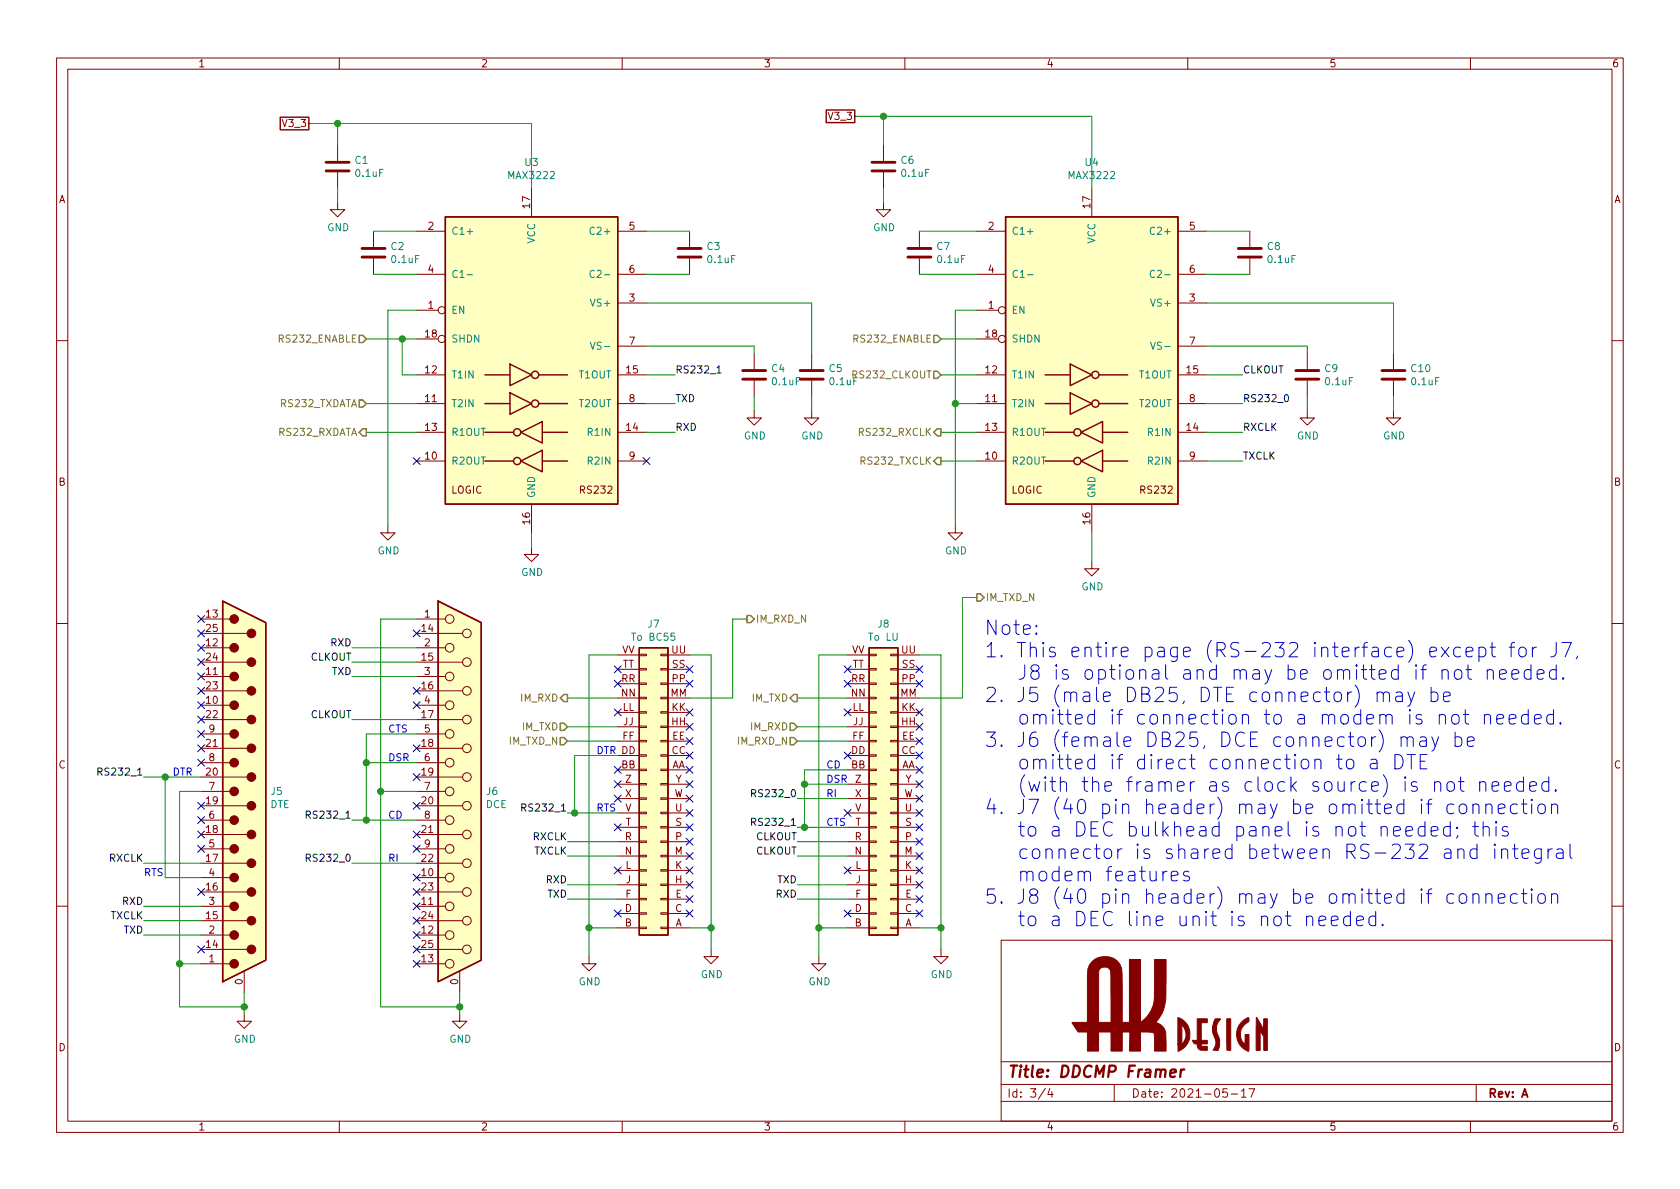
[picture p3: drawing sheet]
EESchema Schematic File Version 4
EELAYER 30 0
EELAYER END
$Descr A4 11693 8268
encoding utf-8
Sheet 3 4
Title "DDCMP Framer"
Date "2021-05-17"
Rev "A"
Comp "AK Design"
Comment1 "Copyright © 2021 by Paul Koning, NI1D"
Comment2 ""
Comment3 ""
Comment4 ""
$EndDescr
$Comp
L ddcmp_symbols:MAX3222 U?
U 1 1
P 7600 2500
AR Path="/60A4D268" Ref="U?"  Part="1" 
AR Path="/60A47002/60A4D268" Ref="U4"  Part="1" 
F 0 "U4" H 7600 3881 50  0000 C CNN
F 1 "MAX3222" H 7600 3790 50  0000 C CNN
F 2 "ddcmp_parts:DIP-18_W7.62mm" H 7650 1450 50  0001 L CNN
F 3 "https://datasheets.maximintegrated.com/en/ds/MAX3222E-MAX3246E.pdf" H 7600 2600 50  0001 C CNN
F 4 "MAX3222ECPN+-ND" H 0   0   50  0001 C CNN "Digikey part"
F 5 "Maxim" H 0   0   50  0001 C CNN "Vendor"
F 6 "MAX3222ECPN" H 0   0   50  0001 C CNN "Vendor part"
	1    7600 2500
	1    0    0    -1  
$EndComp
$Comp
L ddcmp_symbols:MAX3222 U?
U 1 1
P 3700 2500
AR Path="/60A4D270" Ref="U?"  Part="1" 
AR Path="/60A47002/60A4D270" Ref="U3"  Part="1" 
F 0 "U3" H 3700 3881 50  0000 C CNN
F 1 "MAX3222" H 3700 3790 50  0000 C CNN
F 2 "ddcmp_parts:DIP-18_W7.62mm" H 3750 1450 50  0001 L CNN
F 3 "https://datasheets.maximintegrated.com/en/ds/MAX3222E-MAX3246E.pdf" H 3700 2600 50  0001 C CNN
F 4 "MAX3222ECPN+-ND" H 3700 2500 50  0001 C CNN "Digikey part"
F 5 "Maxim" H 3700 2500 50  0001 C CNN "Vendor"
F 6 "MAX3222ECPN" H 3700 2500 50  0001 C CNN "Vendor part"
	1    3700 2500
	1    0    0    -1  
$EndComp
Wire Wire Line
	7600 1300 7600 800 
Wire Wire Line
	3700 1300 3700 850 
Wire Wire Line
	3700 850  2350 850 
Text GLabel 2150 850  0    50   UnSpc ~ 0
V3_3
Wire Wire Line
	5950 800  6150 800 
$Comp
L power:GND #PWR0106
U 1 1
P 7600 3900
F 0 "#PWR0106" H 7600 3650 50  0001 C CNN
F 1 "GND" H 7605 3727 50  0000 C CNN
F 2 "" H 7600 3900 50  0001 C CNN
F 3 "" H 7600 3900 50  0001 C CNN
	1    7600 3900
	1    0    0    -1  
$EndComp
$Comp
L power:GND #PWR0107
U 1 1
P 3700 3800
F 0 "#PWR0107" H 3700 3550 50  0001 C CNN
F 1 "GND" H 3705 3627 50  0000 C CNN
F 2 "" H 3700 3800 50  0001 C CNN
F 3 "" H 3700 3800 50  0001 C CNN
	1    3700 3800
	1    0    0    -1  
$EndComp
Wire Wire Line
	3700 3700 3700 3800
Wire Wire Line
	7600 3900 7600 3700
$Comp
L ddcmp_symbols:C C2
U 1 1
P 2600 1750
F 0 "C2" H 2715 1796 50  0000 L CNN
F 1 "0.1uF" H 2715 1705 50  0000 L CNN
F 2 "ddcmp_parts:C_Rect_L4.0mm_W2.5mm_P2.54mm" H 2638 1600 50  0001 C CNN
F 3 "https://content.kemet.com/datasheets/KEM_C1051_GOLDMAX_Z5U.pdf" H 2600 1750 50  0001 C CNN
F 4 "399-14010-1-ND" H 2600 1750 50  0001 C CNN "Digikey part"
F 5 "Kemet" H 2600 1750 50  0001 C CNN "Vendor"
F 6 "C315C104M5U5TA7301" H 2600 1750 50  0001 C CNN "Vendor part"
F 7 "399-14010-1-ND" H 2600 1750 50  0001 C CNN "Digikey part"
F 8 "Kemet" H 2600 1750 50  0001 C CNN "Vendor"
F 9 "C315C104M5U5TA7301" H 2600 1750 50  0001 C CNN "Vendor part"
	1    2600 1750
	1    0    0    -1  
$EndComp
$Comp
L ddcmp_symbols:C C3
U 1 1
P 4800 1750
F 0 "C3" H 4915 1796 50  0000 L CNN
F 1 "0.1uF" H 4915 1705 50  0000 L CNN
F 2 "ddcmp_parts:C_Rect_L4.0mm_W2.5mm_P2.54mm" H 4838 1600 50  0001 C CNN
F 3 "https://content.kemet.com/datasheets/KEM_C1051_GOLDMAX_Z5U.pdf" H 4800 1750 50  0001 C CNN
F 4 "399-14010-1-ND" H 4800 1750 50  0001 C CNN "Digikey part"
F 5 "Kemet" H 4800 1750 50  0001 C CNN "Vendor"
F 6 "C315C104M5U5TA7301" H 4800 1750 50  0001 C CNN "Vendor part"
F 7 "399-14010-1-ND" H 4800 1750 50  0001 C CNN "Digikey part"
F 8 "Kemet" H 4800 1750 50  0001 C CNN "Vendor"
F 9 "C315C104M5U5TA7301" H 4800 1750 50  0001 C CNN "Vendor part"
	1    4800 1750
	1    0    0    -1  
$EndComp
$Comp
L ddcmp_symbols:C C7
U 1 1
P 6400 1750
F 0 "C7" H 6515 1796 50  0000 L CNN
F 1 "0.1uF" H 6515 1705 50  0000 L CNN
F 2 "ddcmp_parts:C_Rect_L4.0mm_W2.5mm_P2.54mm" H 6438 1600 50  0001 C CNN
F 3 "https://content.kemet.com/datasheets/KEM_C1051_GOLDMAX_Z5U.pdf" H 6400 1750 50  0001 C CNN
F 4 "399-14010-1-ND" H 6400 1750 50  0001 C CNN "Digikey part"
F 5 "Kemet" H 6400 1750 50  0001 C CNN "Vendor"
F 6 "C315C104M5U5TA7301" H 6400 1750 50  0001 C CNN "Vendor part"
F 7 "399-14010-1-ND" H 6400 1750 50  0001 C CNN "Digikey part"
F 8 "Kemet" H 6400 1750 50  0001 C CNN "Vendor"
F 9 "C315C104M5U5TA7301" H 6400 1750 50  0001 C CNN "Vendor part"
	1    6400 1750
	1    0    0    -1  
$EndComp
$Comp
L ddcmp_symbols:C C8
U 1 1
P 8700 1750
F 0 "C8" H 8815 1796 50  0000 L CNN
F 1 "0.1uF" H 8815 1705 50  0000 L CNN
F 2 "ddcmp_parts:C_Rect_L4.0mm_W2.5mm_P2.54mm" H 8738 1600 50  0001 C CNN
F 3 "https://content.kemet.com/datasheets/KEM_C1051_GOLDMAX_Z5U.pdf" H 8700 1750 50  0001 C CNN
F 4 "399-14010-1-ND" H 8700 1750 50  0001 C CNN "Digikey part"
F 5 "Kemet" H 8700 1750 50  0001 C CNN "Vendor"
F 6 "C315C104M5U5TA7301" H 8700 1750 50  0001 C CNN "Vendor part"
F 7 "399-14010-1-ND" H 8700 1750 50  0001 C CNN "Digikey part"
F 8 "Kemet" H 8700 1750 50  0001 C CNN "Vendor"
F 9 "C315C104M5U5TA7301" H 8700 1750 50  0001 C CNN "Vendor part"
	1    8700 1750
	1    0    0    -1  
$EndComp
$Comp
L ddcmp_symbols:C C1
U 1 1
P 2350 1150
F 0 "C1" H 2465 1196 50  0000 L CNN
F 1 "0.1uF" H 2465 1105 50  0000 L CNN
F 2 "ddcmp_parts:C_Rect_L4.0mm_W2.5mm_P2.54mm" H 2388 1000 50  0001 C CNN
F 3 "https://content.kemet.com/datasheets/KEM_C1051_GOLDMAX_Z5U.pdf" H 2350 1150 50  0001 C CNN
F 4 "399-14010-1-ND" H 2350 1150 50  0001 C CNN "Digikey part"
F 5 "Kemet" H 2350 1150 50  0001 C CNN "Vendor"
F 6 "C315C104M5U5TA7301" H 2350 1150 50  0001 C CNN "Vendor part"
F 7 "399-14010-1-ND" H 2350 1150 50  0001 C CNN "Digikey part"
F 8 "Kemet" H 2350 1150 50  0001 C CNN "Vendor"
F 9 "C315C104M5U5TA7301" H 2350 1150 50  0001 C CNN "Vendor part"
	1    2350 1150
	1    0    0    -1  
$EndComp
$Comp
L ddcmp_symbols:C C6
U 1 1
P 6150 1150
F 0 "C6" H 6265 1196 50  0000 L CNN
F 1 "0.1uF" H 6265 1105 50  0000 L CNN
F 2 "ddcmp_parts:C_Rect_L4.0mm_W2.5mm_P2.54mm" H 6188 1000 50  0001 C CNN
F 3 "https://content.kemet.com/datasheets/KEM_C1051_GOLDMAX_Z5U.pdf" H 6150 1150 50  0001 C CNN
F 4 "399-14010-1-ND" H 6150 1150 50  0001 C CNN "Digikey part"
F 5 "Kemet" H 6150 1150 50  0001 C CNN "Vendor"
F 6 "C315C104M5U5TA7301" H 6150 1150 50  0001 C CNN "Vendor part"
F 7 "399-14010-1-ND" H 6150 1150 50  0001 C CNN "Digikey part"
F 8 "Kemet" H 6150 1150 50  0001 C CNN "Vendor"
F 9 "C315C104M5U5TA7301" H 6150 1150 50  0001 C CNN "Vendor part"
	1    6150 1150
	1    0    0    -1  
$EndComp
$Comp
L ddcmp_symbols:C C5
U 1 1
P 5650 2600
F 0 "C5" H 5765 2646 50  0000 L CNN
F 1 "0.1uF" H 5765 2555 50  0000 L CNN
F 2 "ddcmp_parts:C_Rect_L4.0mm_W2.5mm_P2.54mm" H 5688 2450 50  0001 C CNN
F 3 "https://content.kemet.com/datasheets/KEM_C1051_GOLDMAX_Z5U.pdf" H 5650 2600 50  0001 C CNN
F 4 "399-14010-1-ND" H 5650 2600 50  0001 C CNN "Digikey part"
F 5 "Kemet" H 5650 2600 50  0001 C CNN "Vendor"
F 6 "C315C104M5U5TA7301" H 5650 2600 50  0001 C CNN "Vendor part"
F 7 "399-14010-1-ND" H 5650 2600 50  0001 C CNN "Digikey part"
F 8 "Kemet" H 5650 2600 50  0001 C CNN "Vendor"
F 9 "C315C104M5U5TA7301" H 5650 2600 50  0001 C CNN "Vendor part"
	1    5650 2600
	1    0    0    -1  
$EndComp
$Comp
L ddcmp_symbols:C C4
U 1 1
P 5250 2600
F 0 "C4" H 5365 2646 50  0000 L CNN
F 1 "0.1uF" H 5365 2555 50  0000 L CNN
F 2 "ddcmp_parts:C_Rect_L4.0mm_W2.5mm_P2.54mm" H 5288 2450 50  0001 C CNN
F 3 "https://content.kemet.com/datasheets/KEM_C1051_GOLDMAX_Z5U.pdf" H 5250 2600 50  0001 C CNN
F 4 "399-14010-1-ND" H 5250 2600 50  0001 C CNN "Digikey part"
F 5 "Kemet" H 5250 2600 50  0001 C CNN "Vendor"
F 6 "C315C104M5U5TA7301" H 5250 2600 50  0001 C CNN "Vendor part"
F 7 "399-14010-1-ND" H 5250 2600 50  0001 C CNN "Digikey part"
F 8 "Kemet" H 5250 2600 50  0001 C CNN "Vendor"
F 9 "C315C104M5U5TA7301" H 5250 2600 50  0001 C CNN "Vendor part"
	1    5250 2600
	1    0    0    -1  
$EndComp
$Comp
L ddcmp_symbols:C C9
U 1 1
P 9100 2600
F 0 "C9" H 9215 2646 50  0000 L CNN
F 1 "0.1uF" H 9215 2555 50  0000 L CNN
F 2 "ddcmp_parts:C_Rect_L4.0mm_W2.5mm_P2.54mm" H 9138 2450 50  0001 C CNN
F 3 "https://content.kemet.com/datasheets/KEM_C1051_GOLDMAX_Z5U.pdf" H 9100 2600 50  0001 C CNN
F 4 "399-14010-1-ND" H 9100 2600 50  0001 C CNN "Digikey part"
F 5 "Kemet" H 9100 2600 50  0001 C CNN "Vendor"
F 6 "C315C104M5U5TA7301" H 9100 2600 50  0001 C CNN "Vendor part"
F 7 "399-14010-1-ND" H 9100 2600 50  0001 C CNN "Digikey part"
F 8 "Kemet" H 9100 2600 50  0001 C CNN "Vendor"
F 9 "C315C104M5U5TA7301" H 9100 2600 50  0001 C CNN "Vendor part"
	1    9100 2600
	1    0    0    -1  
$EndComp
$Comp
L ddcmp_symbols:C C10
U 1 1
P 9700 2600
F 0 "C10" H 9815 2646 50  0000 L CNN
F 1 "0.1uF" H 9815 2555 50  0000 L CNN
F 2 "ddcmp_parts:C_Rect_L4.0mm_W2.5mm_P2.54mm" H 9738 2450 50  0001 C CNN
F 3 "https://content.kemet.com/datasheets/KEM_C1051_GOLDMAX_Z5U.pdf" H 9700 2600 50  0001 C CNN
F 4 "399-14010-1-ND" H 9700 2600 50  0001 C CNN "Digikey part"
F 5 "Kemet" H 9700 2600 50  0001 C CNN "Vendor"
F 6 "C315C104M5U5TA7301" H 9700 2600 50  0001 C CNN "Vendor part"
F 7 "399-14010-1-ND" H 9700 2600 50  0001 C CNN "Digikey part"
F 8 "Kemet" H 9700 2600 50  0001 C CNN "Vendor"
F 9 "C315C104M5U5TA7301" H 9700 2600 50  0001 C CNN "Vendor part"
	1    9700 2600
	1    0    0    -1  
$EndComp
Wire Wire Line
	2350 1000 2350 850 
Connection ~ 2350 850 
Wire Wire Line
	2350 850  2150 850 
Wire Wire Line
	6150 1000 6150 800 
Connection ~ 6150 800 
Wire Wire Line
	6150 800  7600 800 
Wire Wire Line
	6800 1600 6400 1600
Wire Wire Line
	6800 1900 6400 1900
Wire Wire Line
	4500 1600 4800 1600
Wire Wire Line
	4800 1900 4500 1900
Wire Wire Line
	2900 1600 2600 1600
Wire Wire Line
	2600 1900 2900 1900
Wire Wire Line
	4500 2100 5650 2100
Wire Wire Line
	5650 2100 5650 2450
Wire Wire Line
	4500 2400 5250 2400
Wire Wire Line
	5250 2400 5250 2450
Wire Wire Line
	8400 2400 9100 2400
Wire Wire Line
	9100 2400 9100 2450
Wire Wire Line
	8400 2100 9700 2100
Wire Wire Line
	9700 2100 9700 2450
Wire Wire Line
	8400 1900 8700 1900
Wire Wire Line
	8400 1600 8700 1600
$Comp
L power:GND #PWR01
U 1 1
P 2350 1400
F 0 "#PWR01" H 2350 1150 50  0001 C CNN
F 1 "GND" H 2355 1227 50  0000 C CNN
F 2 "" H 2350 1400 50  0001 C CNN
F 3 "" H 2350 1400 50  0001 C CNN
	1    2350 1400
	1    0    0    -1  
$EndComp
$Comp
L power:GND #PWR05
U 1 1
P 6150 1400
F 0 "#PWR05" H 6150 1150 50  0001 C CNN
F 1 "GND" H 6155 1227 50  0000 C CNN
F 2 "" H 6150 1400 50  0001 C CNN
F 3 "" H 6150 1400 50  0001 C CNN
	1    6150 1400
	1    0    0    -1  
$EndComp
$Comp
L power:GND #PWR07
U 1 1
P 9100 2850
F 0 "#PWR07" H 9100 2600 50  0001 C CNN
F 1 "GND" H 9105 2677 50  0000 C CNN
F 2 "" H 9100 2850 50  0001 C CNN
F 3 "" H 9100 2850 50  0001 C CNN
	1    9100 2850
	1    0    0    -1  
$EndComp
$Comp
L power:GND #PWR08
U 1 1
P 9700 2850
F 0 "#PWR08" H 9700 2600 50  0001 C CNN
F 1 "GND" H 9705 2677 50  0000 C CNN
F 2 "" H 9700 2850 50  0001 C CNN
F 3 "" H 9700 2850 50  0001 C CNN
	1    9700 2850
	1    0    0    -1  
$EndComp
$Comp
L power:GND #PWR04
U 1 1
P 5650 2850
F 0 "#PWR04" H 5650 2600 50  0001 C CNN
F 1 "GND" H 5655 2677 50  0000 C CNN
F 2 "" H 5650 2850 50  0001 C CNN
F 3 "" H 5650 2850 50  0001 C CNN
	1    5650 2850
	1    0    0    -1  
$EndComp
$Comp
L power:GND #PWR03
U 1 1
P 5250 2850
F 0 "#PWR03" H 5250 2600 50  0001 C CNN
F 1 "GND" H 5255 2677 50  0000 C CNN
F 2 "" H 5250 2850 50  0001 C CNN
F 3 "" H 5250 2850 50  0001 C CNN
	1    5250 2850
	1    0    0    -1  
$EndComp
Wire Wire Line
	6150 1300 6150 1400
Wire Wire Line
	9100 2750 9100 2850
Wire Wire Line
	9700 2750 9700 2850
Wire Wire Line
	5650 2750 5650 2850
Wire Wire Line
	5250 2750 5250 2850
Wire Wire Line
	2350 1300 2350 1400
Wire Wire Line
	2900 2150 2700 2150
Wire Wire Line
	2700 2150 2700 3650
Wire Wire Line
	6800 2150 6650 2150
Wire Wire Line
	6650 2150 6650 2800
$Comp
L power:GND #PWR06
U 1 1
P 6650 3650
F 0 "#PWR06" H 6650 3400 50  0001 C CNN
F 1 "GND" H 6655 3477 50  0000 C CNN
F 2 "" H 6650 3650 50  0001 C CNN
F 3 "" H 6650 3650 50  0001 C CNN
	1    6650 3650
	1    0    0    -1  
$EndComp
$Comp
L power:GND #PWR02
U 1 1
P 2700 3650
F 0 "#PWR02" H 2700 3400 50  0001 C CNN
F 1 "GND" H 2705 3477 50  0000 C CNN
F 2 "" H 2700 3650 50  0001 C CNN
F 3 "" H 2700 3650 50  0001 C CNN
	1    2700 3650
	1    0    0    -1  
$EndComp
Wire Wire Line
	6800 2350 6550 2350
Wire Wire Line
	2900 2350 2800 2350
Text HLabel 6550 2350 0    50   Input ~ 0
RS232_ENABLE
Text HLabel 2550 2350 0    50   Input ~ 0
RS232_ENABLE
Text Notes 6850 6450 0    100  ~ 0
Note:\n1. This entire page (RS-232 interface) except for J7,\n   J8 is optional and may be omitted if not needed.\n2. J5 (male DB25, DTE connector) may be \n   omitted if connection to a modem is not needed.\n3. J6 (female DB25, DCE connector) may be \n   omitted if direct connection to a DTE\n   (with the framer as clock source) is not needed.\n4. J7 (40 pin header) may be omitted if connection \n   to a DEC bulkhead panel is not needed; this\n   connector is shared between RS-232 and integral\n   modem features\n5. J8 (40 pin header) may be omitted if connection\n   to a DEC line unit is not needed.
Wire Wire Line
	2900 2600 2800 2600
Wire Wire Line
	2800 2600 2800 2350
Connection ~ 2800 2350
Wire Wire Line
	2800 2350 2550 2350
Wire Wire Line
	2900 2800 2550 2800
Wire Wire Line
	2900 3000 2550 3000
Text HLabel 2550 2800 0    50   Input ~ 0
RS232_TXDATA
Text HLabel 2550 3000 0    50   Output ~ 0
RS232_RXDATA
Wire Wire Line
	6800 2600 6550 2600
Wire Wire Line
	6800 3000 6550 3000
Wire Wire Line
	6800 3200 6550 3200
Text HLabel 6550 2600 0    50   Input ~ 0
RS232_CLKOUT
Text HLabel 6550 3000 0    50   Output ~ 0
RS232_RXCLK
Text HLabel 6550 3200 0    50   Output ~ 0
RS232_TXCLK
Wire Wire Line
	6800 2800 6650 2800
Connection ~ 6650 2800
Wire Wire Line
	6650 2800 6650 3650
Text GLabel 5950 800  0    50   UnSpc ~ 0
V3_3
NoConn ~ 4500 3200
NoConn ~ 2900 3200
Wire Wire Line
	4500 2600 4700 2600
Wire Wire Line
	4500 2800 4700 2800
Wire Wire Line
	4500 3000 4700 3000
Wire Wire Line
	8400 2600 8650 2600
Wire Wire Line
	8400 3000 8650 3000
Wire Wire Line
	8400 3200 8650 3200
Text Label 4700 2600 0    50   ~ 0
RS232_1
Text Label 4700 2800 0    50   ~ 0
TXD
Text Label 4700 3000 0    50   ~ 0
RXD
Text Label 8650 2600 0    50   ~ 0
CLKOUT
Text Label 8650 3000 0    50   ~ 0
RXCLK
Text Label 8650 3200 0    50   ~ 0
TXCLK
$Comp
L Connector:DB25_Male_MountingHoles J5
U 1 1
P 1700 5500
F 0 "J5" H 1880 5502 50  0000 L CNN
F 1 "DTE" H 1880 5411 50  0000 L CNN
F 2 "ddcmp_parts:Amphenol_DB25M_PCB" H 1700 5500 50  0001 C CNN
F 3 "https://www.amphenol-icc.com/media/wysiwyg/files/drawing/l717sdxxxp1ach4f.pdf" H 1700 5500 50  0001 C CNN
F 4 "Amphenol ICC" H 1700 5500 50  0001 C CNN "Vendor"
F 5 "L717SDB25P1ACH4F-ND" H 1700 5500 50  0001 C CNN "Digikey part"
F 6 "L717SDB25P1ACH4F" H 1700 5500 50  0001 C CNN "Vendor part"
	1    1700 5500
	1    0    0    -1  
$EndComp
$Comp
L Connector:DB25_Female_MountingHoles J6
U 1 1
P 3200 5500
F 0 "J6" H 3380 5502 50  0000 L CNN
F 1 "DCE" H 3380 5411 50  0000 L CNN
F 2 "ddcmp_parts:Amphenol_DB25F_PCB" H 3200 5500 50  0001 C CNN
F 3 "https://www.amphenol-icc.com/media/wysiwyg/files/drawing/l77sdxxxs1ach3r.pdf" H 3200 5500 50  0001 C CNN
F 4 "L77SDB25S1ACH3R-ND" H 3200 5500 50  0001 C CNN "Digikey part"
F 5 "Amphenol ICC" H 3200 5500 50  0001 C CNN "Vendor"
F 6 "L77SDB25S1ACH3R" H 3200 5500 50  0001 C CNN "Vendor part"
	1    3200 5500
	1    0    0    -1  
$EndComp
$Comp
L power:GND #PWR0105
U 1 1
P 1700 7050
F 0 "#PWR0105" H 1700 6800 50  0001 C CNN
F 1 "GND" H 1705 6877 50  0000 C CNN
F 2 "" H 1700 7050 50  0001 C CNN
F 3 "" H 1700 7050 50  0001 C CNN
	1    1700 7050
	1    0    0    -1  
$EndComp
$Comp
L power:GND #PWR0114
U 1 1
P 3200 7050
F 0 "#PWR0114" H 3200 6800 50  0001 C CNN
F 1 "GND" H 3205 6877 50  0000 C CNN
F 2 "" H 3200 7050 50  0001 C CNN
F 3 "" H 3200 7050 50  0001 C CNN
	1    3200 7050
	1    0    0    -1  
$EndComp
Wire Wire Line
	3200 7050 3200 7000
Wire Wire Line
	1700 6900 1700 7000
Wire Wire Line
	1400 6700 1250 6700
Wire Wire Line
	1250 6700 1250 7000
Wire Wire Line
	1250 7000 1700 7000
Connection ~ 1700 7000
Wire Wire Line
	1700 7000 1700 7050
Wire Wire Line
	2900 4300 2650 4300
Wire Wire Line
	2650 7000 3200 7000
Connection ~ 3200 7000
Wire Wire Line
	3200 7000 3200 6900
Wire Wire Line
	2650 4300 2650 5500
Wire Wire Line
	2900 5500 2650 5500
Connection ~ 2650 5500
Wire Wire Line
	2650 5500 2650 7000
Wire Wire Line
	1400 5500 1250 5500
Wire Wire Line
	1250 5500 1250 6700
Connection ~ 1250 6700
Wire Wire Line
	8400 2800 8650 2800
Text Label 8650 2800 0    50   ~ 0
RS232_0
$Comp
L ddcmp_symbols:Berg_40_pin_DEC_labeling J?
U 1 1
P 4500 5450
AR Path="/60A471E8/60AB6B87" Ref="J?"  Part="1" 
AR Path="/60A47002/60AB6B87" Ref="J7"  Part="1" 
F 0 "J7" H 4550 6567 50  0000 C CNN
F 1 "To BC55" H 4550 6476 50  0000 C CNN
F 2 "ddcmp_parts:Berg_40_pin_DEC_pinout" H 4500 5450 50  0001 C CNN
F 3 "https://cdn.amphenol-icc.com/media/wysiwyg/files/drawing/75869.pdf" H 4500 5450 50  0001 C CNN
F 4 "609-1779-ND" H -1500 -200 50  0001 C CNN "Digikey part"
F 5 "Amphenol ICC" H -1500 -200 50  0001 C CNN "Vendor"
F 6 "75869-107LF" H -1500 -200 50  0001 C CNN "Vendor part"
	1    4500 5450
	1    0    0    -1  
$EndComp
Wire Wire Line
	4300 4550 4100 4550
Wire Wire Line
	4100 4550 4100 6450
$Comp
L power:GND #PWR?
U 1 1
P 4100 6650
AR Path="/60A471E8/60AB6B8F" Ref="#PWR?"  Part="1" 
AR Path="/60A47002/60AB6B8F" Ref="#PWR09"  Part="1" 
F 0 "#PWR09" H 4100 6400 50  0001 C CNN
F 1 "GND" H 4105 6477 50  0000 C CNN
F 2 "" H 4100 6650 50  0001 C CNN
F 3 "" H 4100 6650 50  0001 C CNN
	1    4100 6650
	1    0    0    -1  
$EndComp
$Comp
L power:GND #PWR?
U 1 1
P 4950 6600
AR Path="/60A471E8/60AB6B95" Ref="#PWR?"  Part="1" 
AR Path="/60A47002/60AB6B95" Ref="#PWR010"  Part="1" 
F 0 "#PWR010" H 4950 6350 50  0001 C CNN
F 1 "GND" H 4955 6427 50  0000 C CNN
F 2 "" H 4950 6600 50  0001 C CNN
F 3 "" H 4950 6600 50  0001 C CNN
	1    4950 6600
	1    0    0    -1  
$EndComp
Wire Wire Line
	4950 6600 4950 6450
Wire Wire Line
	4950 6450 4800 6450
Wire Wire Line
	4950 6450 4950 4550
Wire Wire Line
	4950 4550 4800 4550
Connection ~ 4950 6450
Wire Wire Line
	4300 5650 4000 5650
Text Label 3950 5650 2    50   ~ 0
RS232_1
Wire Wire Line
	4300 5250 4000 5250
Connection ~ 4000 5650
Wire Wire Line
	4000 5650 3950 5650
Wire Wire Line
	4300 6150 3950 6150
Wire Wire Line
	4300 5850 3950 5850
Text Label 3950 6150 2    50   ~ 0
RXD
Text Label 3950 5850 2    50   ~ 0
RXCLK
Wire Wire Line
	4300 5950 3950 5950
Text Label 3950 5950 2    50   ~ 0
TXCLK
Wire Wire Line
	4300 6250 3950 6250
Text Label 3950 6250 2    50   ~ 0
TXD
Wire Wire Line
	4300 5150 3950 5150
Wire Wire Line
	4300 5050 3950 5050
Wire Wire Line
	4300 4850 3950 4850
Wire Wire Line
	4800 4850 5100 4850
Text HLabel 5200 4300 2    50   Output ~ 0
IM_RXD_N
Text HLabel 3950 4850 0    50   Output ~ 0
IM_RXD
Text HLabel 3950 5050 0    50   Input ~ 0
IM_TXD
Text HLabel 3950 5150 0    50   Input ~ 0
IM_TXD_N
Wire Wire Line
	1400 5400 1150 5400
Wire Wire Line
	2900 5700 2550 5700
Text Label 1000 5400 2    50   ~ 0
RS232_1
Text Label 2450 5700 2    50   ~ 0
RS232_1
Wire Wire Line
	2900 5300 2550 5300
Wire Wire Line
	2550 5300 2550 5700
Connection ~ 2550 5700
Wire Wire Line
	2550 5700 2450 5700
Wire Wire Line
	2900 6000 2450 6000
Text Label 2450 6000 2    50   ~ 0
RS232_0
Wire Wire Line
	1400 6100 1150 6100
Wire Wire Line
	1150 6100 1150 5400
Connection ~ 1150 5400
Wire Wire Line
	1150 5400 1000 5400
Wire Wire Line
	2900 5100 2550 5100
Wire Wire Line
	2550 5100 2550 5300
Connection ~ 2550 5300
Wire Wire Line
	1400 6500 1000 6500
Text Label 1000 6500 2    50   ~ 0
TXD
Wire Wire Line
	1400 6300 1000 6300
Text Label 1000 6300 2    50   ~ 0
RXD
Wire Wire Line
	2900 4500 2450 4500
Text Label 2450 4500 2    50   ~ 0
RXD
Wire Wire Line
	2900 4700 2450 4700
Text Label 2450 4700 2    50   ~ 0
TXD
Wire Wire Line
	1400 6400 1000 6400
Wire Wire Line
	1400 6000 1000 6000
Wire Wire Line
	2900 5000 2450 5000
Wire Wire Line
	2900 4600 2450 4600
NoConn ~ 2900 4400
NoConn ~ 2900 4800
NoConn ~ 2900 4900
NoConn ~ 2900 5200
NoConn ~ 2900 5400
NoConn ~ 2900 5600
NoConn ~ 2900 5800
NoConn ~ 2900 5900
NoConn ~ 2900 6100
NoConn ~ 2900 6200
NoConn ~ 2900 6300
NoConn ~ 2900 6400
NoConn ~ 2900 6500
NoConn ~ 2900 6600
NoConn ~ 2900 6700
NoConn ~ 1400 4300
NoConn ~ 1400 4400
NoConn ~ 1400 4500
NoConn ~ 1400 4600
NoConn ~ 1400 4700
NoConn ~ 1400 4800
NoConn ~ 1400 4900
NoConn ~ 1400 5000
NoConn ~ 1400 5100
NoConn ~ 1400 5200
NoConn ~ 1400 5300
NoConn ~ 1400 5600
NoConn ~ 1400 5700
NoConn ~ 1400 5800
NoConn ~ 1400 5900
NoConn ~ 1400 6200
NoConn ~ 1400 6600
NoConn ~ 4300 4650
NoConn ~ 4300 4750
NoConn ~ 4300 4950
NoConn ~ 4300 5450
NoConn ~ 4300 5550
NoConn ~ 4300 5750
NoConn ~ 4300 6050
NoConn ~ 4300 6350
NoConn ~ 4800 6350
NoConn ~ 4800 6250
NoConn ~ 4800 6150
NoConn ~ 4800 6050
NoConn ~ 4800 5950
NoConn ~ 4800 5850
NoConn ~ 4800 5750
NoConn ~ 4800 5650
NoConn ~ 4800 5550
NoConn ~ 4800 5450
NoConn ~ 4800 5350
NoConn ~ 4800 5250
NoConn ~ 4800 5150
NoConn ~ 4800 5050
NoConn ~ 4800 4950
NoConn ~ 4800 4750
NoConn ~ 4800 4650
Wire Wire Line
	4300 6450 4100 6450
Connection ~ 4100 6450
Wire Wire Line
	4100 6450 4100 6650
Text Label 1000 6400 2    50   ~ 0
TXCLK
Text Label 1000 6000 2    50   ~ 0
RXCLK
Text Label 2450 4600 2    50   ~ 0
CLKOUT
Text Label 2450 5000 2    50   ~ 0
CLKOUT
Text Notes 1000 6100 0    50   ~ 0
RTS
Text Notes 1200 5400 0    50   ~ 0
DTR
Text Notes 4150 5250 0    50   ~ 0
DTR
Text Notes 4150 5650 0    50   ~ 0
RTS
Text Notes 2700 5700 0    50   ~ 0
CD
Text Notes 2700 5300 0    50   ~ 0
DSR
Text Notes 2700 5100 0    50   ~ 0
CTS
Text Notes 2700 6000 0    50   ~ 0
RI
$Comp
L ddcmp_symbols:Berg_40_pin_DEC_labeling J?
U 1 1
P 6100 5450
AR Path="/60A471E8/60C860E0" Ref="J?"  Part="1" 
AR Path="/60A47002/60C860E0" Ref="J8"  Part="1" 
F 0 "J8" H 6150 6567 50  0000 C CNN
F 1 "To LU" H 6150 6476 50  0000 C CNN
F 2 "ddcmp_parts:Berg_40_pin_DEC_pinout" H 6100 5450 50  0001 C CNN
F 3 "https://cdn.amphenol-icc.com/media/wysiwyg/files/drawing/75869.pdf" H 6100 5450 50  0001 C CNN
F 4 "609-1779-ND" H 100 -200 50  0001 C CNN "Digikey part"
F 5 "Amphenol ICC" H 100 -200 50  0001 C CNN "Vendor"
F 6 "75869-107LF" H 100 -200 50  0001 C CNN "Vendor part"
	1    6100 5450
	1    0    0    -1  
$EndComp
Wire Wire Line
	5900 4550 5700 4550
Wire Wire Line
	5700 4550 5700 6450
$Comp
L power:GND #PWR?
U 1 1
P 5700 6650
AR Path="/60A471E8/60C860E8" Ref="#PWR?"  Part="1" 
AR Path="/60A47002/60C860E8" Ref="#PWR011"  Part="1" 
F 0 "#PWR011" H 5700 6400 50  0001 C CNN
F 1 "GND" H 5705 6477 50  0000 C CNN
F 2 "" H 5700 6650 50  0001 C CNN
F 3 "" H 5700 6650 50  0001 C CNN
	1    5700 6650
	1    0    0    -1  
$EndComp
$Comp
L power:GND #PWR?
U 1 1
P 6550 6600
AR Path="/60A471E8/60C860EE" Ref="#PWR?"  Part="1" 
AR Path="/60A47002/60C860EE" Ref="#PWR012"  Part="1" 
F 0 "#PWR012" H 6550 6350 50  0001 C CNN
F 1 "GND" H 6555 6427 50  0000 C CNN
F 2 "" H 6550 6600 50  0001 C CNN
F 3 "" H 6550 6600 50  0001 C CNN
	1    6550 6600
	1    0    0    -1  
$EndComp
Wire Wire Line
	6550 6600 6550 6450
Wire Wire Line
	6550 6450 6400 6450
Wire Wire Line
	6550 6450 6550 4550
Wire Wire Line
	6550 4550 6400 4550
Connection ~ 6550 6450
Text Label 5550 5750 2    50   ~ 0
RS232_1
Wire Wire Line
	5900 6150 5550 6150
Wire Wire Line
	5900 5850 5550 5850
Text Label 5550 6150 2    50   ~ 0
TXD
Text Label 5550 5850 2    50   ~ 0
CLKOUT
Wire Wire Line
	5900 5950 5550 5950
Text Label 5550 5950 2    50   ~ 0
CLKOUT
Wire Wire Line
	5900 6250 5550 6250
Text Label 5550 6250 2    50   ~ 0
RXD
Wire Wire Line
	5900 5150 5550 5150
Wire Wire Line
	5900 5050 5550 5050
Wire Wire Line
	5900 4850 5550 4850
Wire Wire Line
	6400 4850 6700 4850
Text HLabel 6800 4150 2    50   Output ~ 0
IM_TXD_N
Text HLabel 5550 4850 0    50   Output ~ 0
IM_TXD
Text HLabel 5550 5050 0    50   Input ~ 0
IM_RXD
Text HLabel 5550 5150 0    50   Input ~ 0
IM_RXD_N
NoConn ~ 5900 4650
NoConn ~ 5900 4750
NoConn ~ 5900 4950
NoConn ~ 5900 6050
NoConn ~ 5900 6350
NoConn ~ 6400 6350
NoConn ~ 6400 6250
NoConn ~ 6400 6150
NoConn ~ 6400 6050
NoConn ~ 6400 5950
NoConn ~ 6400 5850
NoConn ~ 6400 5750
NoConn ~ 6400 5650
NoConn ~ 6400 5550
NoConn ~ 6400 5450
NoConn ~ 6400 5350
NoConn ~ 6400 5250
NoConn ~ 6400 5150
NoConn ~ 6400 5050
NoConn ~ 6400 4950
NoConn ~ 6400 4750
NoConn ~ 6400 4650
Wire Wire Line
	5900 6450 5700 6450
Connection ~ 5700 6450
Wire Wire Line
	5700 6450 5700 6650
Wire Wire Line
	5100 4850 5100 4300
Wire Wire Line
	6700 4850 6700 4150
NoConn ~ 5900 5250
NoConn ~ 5900 5650
Wire Wire Line
	6800 4150 6700 4150
Wire Wire Line
	5200 4300 5100 4300
Wire Wire Line
	5550 5750 5600 5750
Wire Wire Line
	5900 5450 5600 5450
Wire Wire Line
	5600 5450 5600 5750
Connection ~ 5600 5750
Wire Wire Line
	5600 5750 5900 5750
Text Notes 5750 5450 0    50   ~ 0
DSR
Text Notes 5750 5750 0    50   ~ 0
CTS
Wire Wire Line
	5900 5550 5550 5550
Text Label 5550 5550 2    50   ~ 0
RS232_0
Text Notes 5750 5550 0    50   ~ 0
RI
Text Notes 5750 5350 0    50   ~ 0
CD
Wire Wire Line
	4000 5250 4000 5650
NoConn ~ 4300 5350
Wire Wire Line
	5900 5350 5600 5350
Wire Wire Line
	5600 5350 5600 5450
Connection ~ 5600 5450
$EndSCHEMATC
